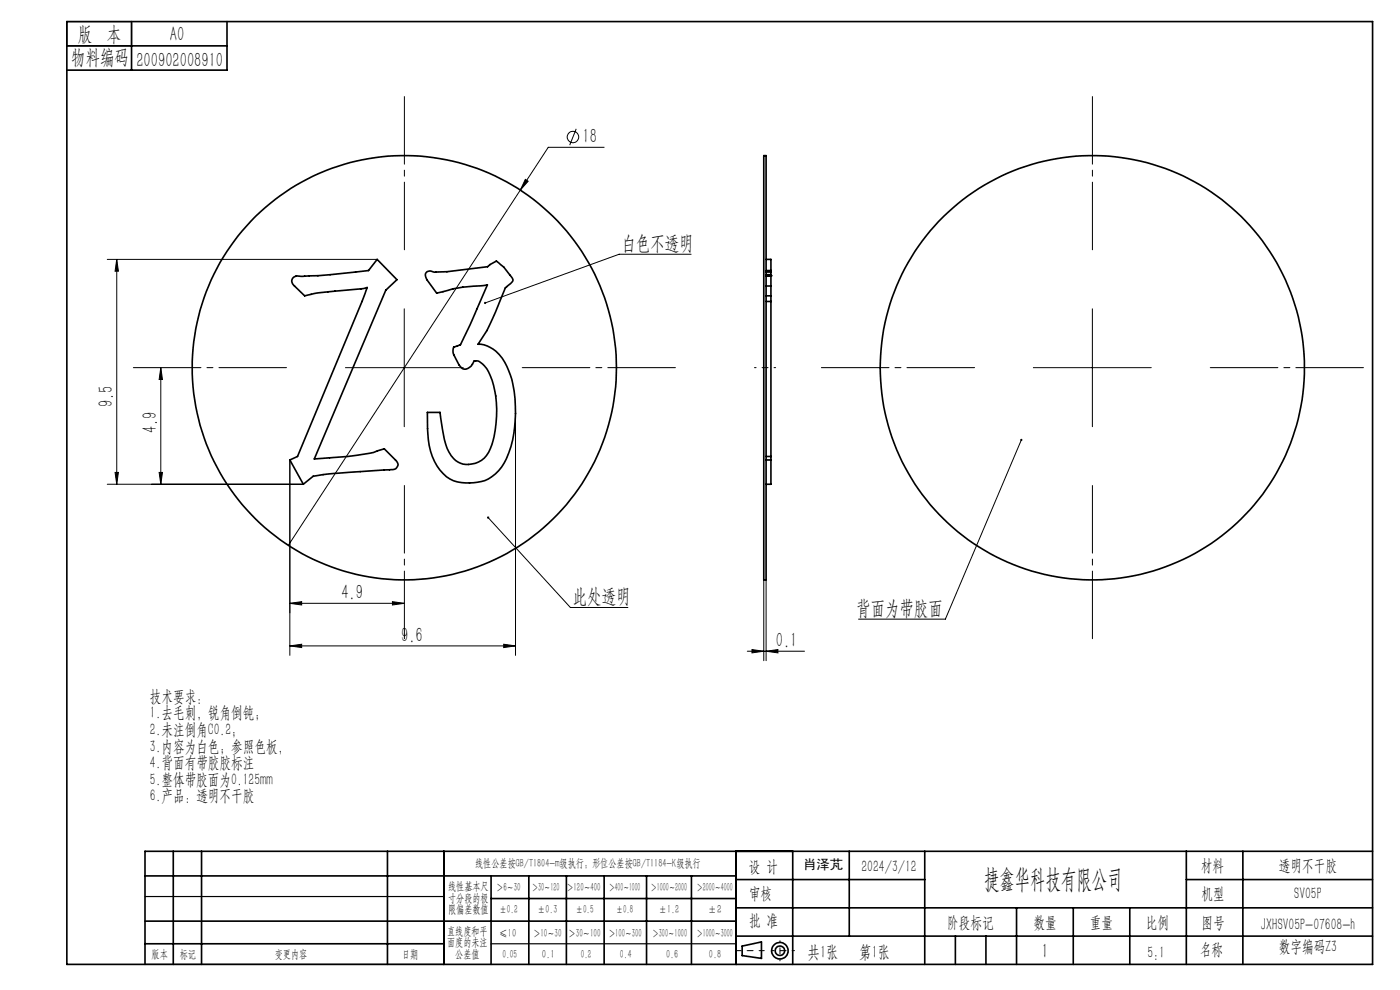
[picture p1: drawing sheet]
<svg xmlns="http://www.w3.org/2000/svg" width="297mm" height="210mm" viewBox="0 0 297 210" stroke-linecap="round" stroke-linejoin="round" font-family="sans-serif">
<g fill="none" stroke="#000" stroke-width=".21">
<path d="M111.4 38.1l.6 .3-1.6 1.9zM122.2 27.3l-1.3 3.5M128.2 31.2h-11.9l-5.9 9.1M22.8 55h57.2M24.8 55l.3 2.5h-.7zM24.8 55v47.7M110.4 40.3l-49.2 75.4M146.6 53.9h-15.3l-28.4 10.4M34.1 78l.4 2.5h-.7zM34.1 78v24.7M73.3 78h25M85.8 65.5v25"/>
<path d="M219.2 78h25M231.7 65.5v25M61.5 97.6v41.4M109.4 87.7v51.3M216.7 93.3l-16.1 38h-18.5M22.8 102.7h41.5M24.4 100.2h.7l-.3 2.5zM33.8 100.2h.7l-.4 2.5zM103.5 109.8l17.5 19.1h12.2M61.5 137l2.5-.3v.7zM61.5 137h47.9M61.5 128l2.5-.4v.7z"/>
<path d="M61.5 128h24.3M83.3 127.6l2.5 .4-2.5 .3zM106.9 136.7l2.5 .3-2.5 .4zM158.5 138.1h12.2M159.5 137.8l2.5 .3-2.5 .4zM162 123v17.2M162.5 123v17.2M162.5 138.1l2.5-.3v.7z"/>
<circle cx="121.5" cy="29.1" r="1.22"/>
</g>
<g fill="none" stroke="#000" stroke-width=".35">
<path d="M14.2 4.6h277v200h-277zM14.2 9.7h34M27.9 4.6v10.3M48.2 4.6v10.3h-34M162 33h.5v90h-.5zM62.3 58.8a2.92 2.92 0 0 1 1.9-.2l5.8-.3 8.2-.9 1.8-2.4 4.2 4.3-2.4 2.3-15.1 35.8a78.4 78.4 0 0 0 12.5-1.4l2.3-.8 2.4 2.4a1.13 1.13 0 0 1 .4 1.4 1.13 1.13 0 0 1-1.3 .6l-14.5 1.1-2.1 .3-2.1 1.7-2.8-5.1 1.6-.8 13.7-32.8 1.1-3-1.3 .3-9 .8-3 .7-2.5-2.6a.99 .99 0 0 1 .2-1.4zM90.5 57.7a1.4 1.4 0 0 1 1.6 0l2.7-.1 8.6-1 1.9-1.2 .5 .3a10.4 10.4 0 0 1 2.9 3.3l.1 .4a3.7 3.7 0 0 1-1.6 1.7l-2.1 5.1a34.7 34.7 0 0 1-3.7 6.8 6.9 6.9 0 0 1 6.1 4.7 24.7 24.7 0 0 1 1.5 14.2 14.1 14.1 0 0 1-3.9 8.6 8.7 8.7 0 0 1-7.2 1.9 7.1 7.1 0 0 1-5.7-4.4 16 16 0 0 1-1.5-7.1v-3.4h2.6a29 29 0 0 0 1.9 8.4 4.7 4.7 0 0 0 4.7 2.6 4.7 4.7 0 0 0 4.1-3.4 22.3 22.3 0 0 0-.4-16.2 4.2 4.2 0 0 0-2.5-2.4l-.5 .1a2.16 2.16 0 0 1-2.4 1.6l-.8-.8-1.1-2.1-.2-.6v-.7l.1-.3 1.5-.6 2-4.2 3.7-8.5-.7 .2a34.7 34.7 0 0 0-10.1 1.6l-2-2.9-.3-.6a.83 .83 0 0 1 .2-1zM162.5 58.5h1M162.5 55h1v2.7M162.5 58.3h1M162.5 57.7h1M162.5 57.4h1"/>
<path d="M163.5 58.5v2.2M163.5 58.5h.1M163.5 57.7v.6M163.5 58.3v.2M162.5 60.7h1M162.5 62.8h1M162.5 64h1M163.5 60.7v42h-1M162.5 97.6h1M162.5 96.8h1M30.8 195.4h125.4M30.8 185.8h125.4"/>
<path d="M36.8 180.6v24M42.8 180.6v24M82.2 180.6v24M94.2 180.6v24M104.2 185.8v18.8M104.2 190.6h52M112.2 185.8v18.8M120.2 185.8v18.8M128.2 185.8v18.8M137.2 185.8v18.8M146.7 185.8v18.8M156.2 180.6v24"/>
<path d="M156.2 186.6h40M156.2 198.6h135M156.2 192.6h135M168.2 180.6v24M180.2 180.6v18M196.2 180.6v24M202.7 198.6v6M209.2 198.6v6M215.7 192.6v12M227.7 192.6v12M239.7 192.6v12M251.7 186.6h39.5"/>
<path d="M251.7 180.6v24M263.7 180.6v24M291.2 180.6h-260.4v24M30.8 200.2h63.4M157.4 200.7l4.1-.9v3.5l-4.1-.6z"/>
<circle cx="85.8" cy="78" r="45"/>
<circle cx="231.7" cy="78" r="45"/>
<circle cx="165.5" cy="201.7" r="1.74"/>
<circle cx="165.5" cy="201.7" r="1"/>
</g>
<path d="M164.6 78h-4.5" fill="none" stroke="#000" stroke-width=".21" stroke-dasharray="15.2 1.3 1.3 1.3" stroke-dashoffset="14.9"/>
<path d="M85.8 53v-32.5M231.7 53v-32.5M60.8 78h-32.5M110.8 78h32.5M206.7 78h-32.5M256.7 78h32.5M85.8 103v32.5M231.7 103v32.5" fill="none" stroke="#000" stroke-width=".21" stroke-dasharray="15.2 1.3 1.3 1.3" stroke-dashoffset=".9"/>
<path d="M162.1 201.7h-6" fill="none" stroke="#000" stroke-width=".21" stroke-dasharray="15.2 1.3 1.3 1.3" stroke-dashoffset="14.1"/>
<path d="M168.5 201.7h-4.8" fill="none" stroke="#000" stroke-width=".21" stroke-dasharray="15.2 1.3 1.3 1.3" stroke-dashoffset="14.7"/>
<path d="M165.5 199.6v4.2" fill="none" stroke="#000" stroke-width=".21" stroke-dasharray="15.2 1.3 1.3 1.3" stroke-dashoffset="15"/>
<path d="M14.2 4.6h13.7v5.1h-13.7zM30.8 190.2h63.4M30.8 204.6h63.4M104.2 200.2h52" fill="none" stroke="#000" stroke-width=".25"/>
<g fill="#000">
<path d="M111.4 38.1l-1 2.2 1.6-1.9zM61.5 137l2.5-.3v.7zM106.9 136.7l2.5 .3-2.5 .4z"/>
<path d="M33.8 100.2h.7l-.4 2.5zM34.1 78l.4 2.5h-.7zM24.4 100.2h.7l-.3 2.5zM24.8 55l.3 2.5h-.7z"/>
<path d="M103.4 109.6a.25 .25 0 0 0 .1 .4 .25 .25 0 0 0 .3-.3 .25 .25 0 0 0-.4-.1l.1 .2zM102.8 64.1l-.1 .2h.2h-.2a.23 .23 0 0 0 .3 .2 .23 .23 0 0 0 .1-.3 .23 .23 0 0 0-.3-.1zM216.5 93.2a.24 .24 0 0 0 .1 .3 .24 .24 0 0 0 .3-.1 .24 .24 0 0 0-.2-.3v.2v-.2z"/>
<path d="M83.3 127.6l2.5 .4-2.5 .3zM61.5 128l2.5-.4v.7zM162.5 138.1l2.5-.3v.7zM159.5 137.8l2.5 .3-2.5 .4z"/>
</g>
<text font-size="5.6" x="208.8" y="188.3">捷鑫华科技有限公司</text>
<g font-size="4.4">
<text x="16.5" y="8.6">版 本</text>
<text x="36.1" y="8.6">A0</text>
<text x="15.1" y="13.7">物料编码</text>
<text x="28.9" y="14.2">200902008910</text>
<text x="123.6" y="30.4">18</text>
<text x="131.8" y="53">白色不透明</text>
<text x="23.9" y="86.3" transform="rotate(-90 23.9 86.3)">9.5</text>
<text x="33.3" y="91.9" transform="rotate(-90 33.3 91.9)">4.9</text>
<text x="72.4" y="127.1">4.9</text>
<text x="121.5" y="128">此处透明</text>
<text x="181.6" y="130.4">背面为带胶面</text>
<text x="85.1" y="136.1">9.6</text>
<text x="164.6" y="137.2">0.1</text>
<text x="221" y="203.2">1</text>
</g>
<g font-size="3.8">
<text x="171.3" y="203.2">共1张</text>
<text x="182.3" y="203.2">第1张</text>
</g>
<g font-size="3.5">
<text x="31.8" y="148.8">技术要求：</text>
<text x="31.8" y="152.4">1.去毛刺，锐角倒钝；</text>
<text x="31.8" y="155.9">2.未注倒角C0.2；</text>
<text x="31.8" y="159.4">3.内容为白色；参照色板，</text>
<text x="31.8" y="163">4.背面有带胶胶标注</text>
<text x="31.8" y="166.5">5.整体带胶面为0.125mm</text>
<text x="31.8" y="170">6.产品：透明不干胶</text>
<text x="158.9" y="184.9">设 计</text>
<text x="182.7" y="184.9">2024/3/12</text>
<text x="254.7" y="184.7">材料</text>
<text x="271.3" y="184.7">透明不干胶</text>
<text x="158.9" y="190.8">审核</text>
<text x="254.9" y="190.7">机型</text>
<text x="274.6" y="190.8">SV05P</text>
<text x="158.9" y="196.5">批 准</text>
<text x="200.9" y="196.9">阶段标记</text>
<text x="219.3" y="196.9">数量</text>
<text x="231.2" y="196.9">重量</text>
<text x="243.1" y="196.9">比例</text>
<text x="254.9" y="196.9">图号</text>
<text x="267.5" y="197.3">JXHSV05P-07608-h</text>
<text x="243.4" y="203.2">5:1</text>
<text x="254.5" y="202.5">名称</text>
<text x="271.3" y="201.8">数字编码Z3</text>
</g>
<text font-size="2.8" x="170.4" y="184.3">肖泽芃</text>
<g font-size="2.5">
<text x="100.8" y="184">线性公差按GB/T1804-m级执行；形位公差按GB/T1184-K级执行</text>
<text x="95.1" y="188.8">线性基本尺</text>
<text x="95.1" y="191.3">寸分段的极</text>
<text x="105.3" y="189.1">＞6～30</text>
<text x="112.9" y="189.1">＞30～120</text>
<text x="120.2" y="188.9">＞120～400</text>
<text x="129.2" y="188.9">＞400～1000</text>
<text x="138.1" y="189.1">＞1000～2000</text>
<text x="147.8" y="189.1">＞2000～4000</text>
<text x="95.1" y="193.8">限偏差数值</text>
<text x="105.9" y="193.8">±0.2</text>
<text x="114.1" y="193.8">±0.3</text>
<text x="122.2" y="193.8">±0.5</text>
<text x="130.7" y="193.8">±0.8</text>
<text x="139.8" y="193.8">±1.2</text>
<text x="150.2" y="193.8">±2</text>
<text x="32.2" y="203.2">版本</text>
<text x="38.1" y="203.2">标记</text>
<text x="58.3" y="203.2">变更内容</text>
<text x="85.3" y="203.2">日期</text>
<text x="94.8" y="198.3">直线度和平</text>
<text x="94.8" y="200.7">面度的未注</text>
<text x="96.6" y="203.2">公差值</text>
<text x="105.9" y="198.7">≤10</text>
<text x="106.6" y="203.2">0.05</text>
<text x="113.2" y="198.7">＞10～30</text>
<text x="115" y="203.2">0.1</text>
<text x="120.6" y="198.7">＞30～100</text>
<text x="123.2" y="203.2">0.2</text>
<text x="129.1" y="198.7">＞100～300</text>
<text x="131.5" y="203.2">0.4</text>
<text x="138.4" y="198.7">＞300～1000</text>
<text x="141.3" y="203.2">0.6</text>
<text x="147.8" y="198.7">＞1000～3000</text>
<text x="150.4" y="203.2">0.8</text>
</g>
</svg>
